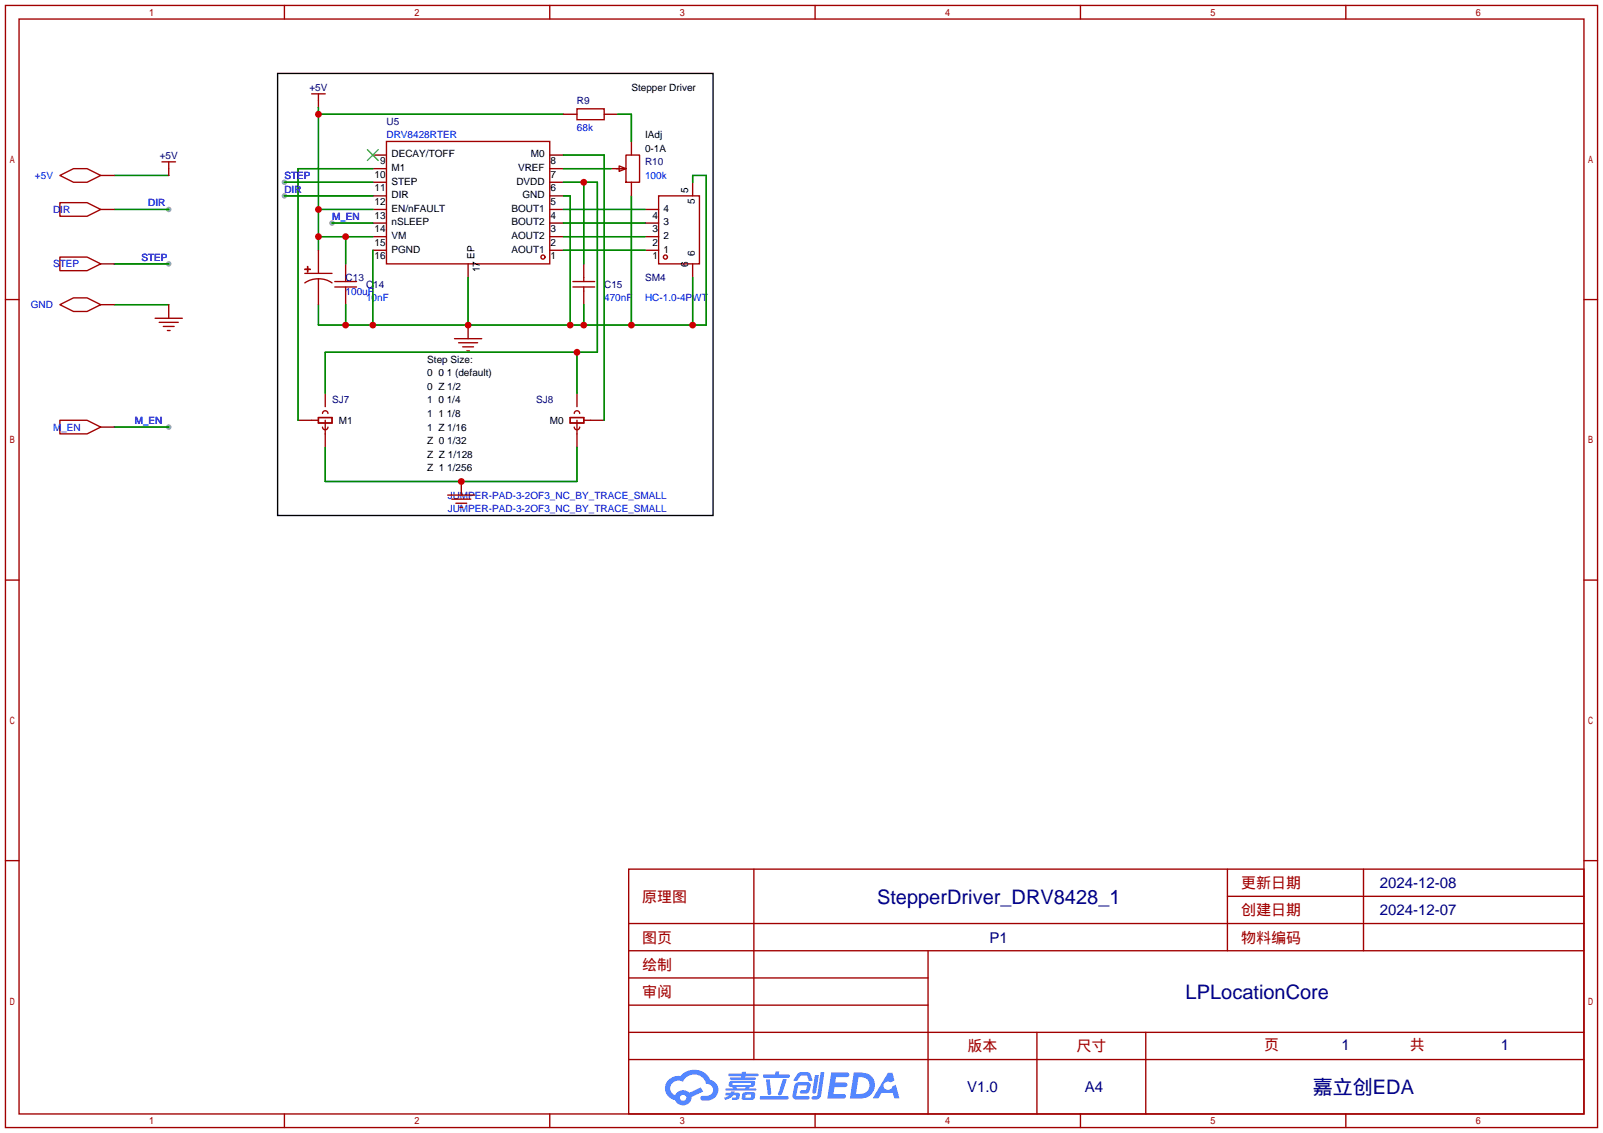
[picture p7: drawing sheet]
<svg xmlns="http://www.w3.org/2000/svg" width="299mm" height="212mm" viewBox="0 0 299 212" stroke-linecap="round" stroke-linejoin="round" font-family="sans-serif">
<g fill="#999">
<circle cx="62" cy="41.7" r=".51"/>
<circle cx="53.1" cy="34" r=".51"/>
<circle cx="53.1" cy="36.6" r=".51"/>
<circle cx="31.5" cy="39.1" r=".51"/>
<circle cx="31.5" cy="49.3" r=".51"/>
<circle cx="31.5" cy="79.8" r=".51"/>
</g>
<g fill="none" stroke="#a10000" stroke-width=".25">
<path d="M1 1h297.2v209.6h-297.2zM3.6 3.6h292.1v204.4h-292.1zM53.1 1v2.6M102.6 1v2.6M152.1 1v2.6M201.7 1v2.6M251.2 1v2.6M1 55.9h2.6M295.7 55.9h2.5M1 108.3h2.6M295.7 108.3h2.5M1 160.7h2.6"/>
<path d="M117.3 162.3h178.4v45.7h-178.4zM117.3 177.5h178.4M117.3 172.5h178.4M140.7 162.3v35.6M173.2 177.5v30.5M229.1 162.3v15.2M229.1 167.4h66.6M254.5 162.3v15.2M295.7 160.7h2.5M117.3 182.6h55.9M117.3 197.9h178.4M117.3 192.8h178.4"/>
<path d="M117.3 187.7h55.9M193.5 192.8v15.2M213.9 192.8v15.2M53.1 208v2.6M102.6 208v2.6M152.1 208v2.6M201.7 208v2.6M251.2 208v2.6"/>
</g>
<g fill="#5487ff">
<path d="M155.2 200.3h2.1a.97 .97 0 0 1 1.2 .4 .53 .53 0 0 1-.6 .4h-1.8l-.2 1.1h1.9a.43 .43 0 0 1 .4 .4 .43 .43 0 0 1-.5 .4h-1.9l-.2 1.3h1.7a.45 .45 0 0 1 .5 .2 .45 .45 0 0 1-.1 .6h-3.3z"/>
<path d="M165.7 200.3h.9l.4 1.5-.8 .3a.82 .82 0 0 0-1.1 .1 .82 .82 0 0 0 .1 1.2 .82 .82 0 0 0 1.1-.1l.3-.4 .6-.3 .7 2.5h-1l-.2-1h-2.1l-.6 1h-1.1z"/>
<path d="M152.1 200.8h.7l-.5 3.1a.36 .36 0 0 1-.3 .3 .36 .36 0 0 1-.4-.3z"/>
<path d="M153.2 200.2h.7l-.6 4.3a1.13 1.13 0 0 1-1.8 .6l.2-.4h.7l.2-.2z"/>
<path d="M148.9 200.6l.6-.4h1a.77 .77 0 0 1 .9 .5l.3 1-.2 .2h-.5l-.4-1-.9-.1a1.3 1.3 0 0 0-.9 1l-.5 .1-.2-.2z"/>
<path d="M148.4 202.4l.6-.3h1.7a.66 .66 0 0 1 .6 .9l-.1 .4a.81 .81 0 0 1-.9 .8h-.7a.32 .32 0 0 1-.3-.3 .32 .32 0 0 1 .4-.3h.7l.2-.9-1.6 .1-.4 1.8 2.2 .1a.32 .32 0 0 1 .3 .4 .32 .32 0 0 1-.4 .2h-2.2l-.5-.3-.1-.5z"/>
<path d="M141.9 204.7h5a.33 .33 0 0 1 .3 .3 .33 .33 0 0 1-.3 .3h-4.9l-.2-.1z"/>
<path d="M146.1 201.5h.8l-1 2.9a.36 .36 0 0 1-.4 .2 .36 .36 0 0 1-.3-.3z"/>
<path d="M143 201.6h.7l.3 2.5a.34 .34 0 0 1-.3 .4 .34 .34 0 0 1-.4-.3z"/>
<path d="M142.5 200.7h2.1l.1-.5 .2-.1h.6l-.1 .6h1.7a.32 .32 0 0 1 .4 .3 .32 .32 0 0 1-.4 .3h-4.5l-.2-.2z"/>
<path d="M135.5 204.1h.9l.1-.3h.6v.3h.8a.82 .82 0 0 1-.5 1.3h-.8v-.4l.8-.2v-.2l-.5-.1-.5 .5-1.1 .4-.1-.4 .9-.5h-.7z"/>
<path d="M136 200.5h2.4l.1-.3h.7v.3h2.2l.2 .3-.2 .2h-2.3v.2h1.8l.2 .3-.2 .1h-4.5l-.2-.1 .1-.3h2l.1-.2h-2.3l-.1-.2z"/>
<path d="M159.4 200.3l-.8 4.9h1.7a2.47 2.47 0 0 0 2.9-1.7 2.47 2.47 0 0 0-1.5-3.1zM160.3 201.1a1.61 1.61 0 0 1 2 1.5 1.61 1.61 0 0 1-1.8 1.7h-.7z"/>
<path d="M136.2 202a.55 .55 0 0 0-.2 .8 .55 .55 0 0 0 .7 .2l.1 .3h-1.3v.3l5.4 .1 .3-.2-.2-.2h-1.2l.2-.3a.7 .7 0 0 0 .8-.3 .7 .7 0 0 0 0-.8l-4.2-.1zM136.8 202.3l3.3-.1 .1 .1-.2 .3h-3.2l-.1-.2zM137.5 203h1.7l-.2 .3h-1.4z"/>
<path d="M138.6 204.2a1.05 1.05 0 0 0 0 1.2 2.91 2.91 0 0 0 2.2-.2 .98 .98 0 0 0 0-1.2h-1.6zM139.2 204.5l.9-.1 .1 .1v.3l-.2 .2-.8-.1z"/>
<path d="M124.9 201.6a2.23 2.23 0 0 0-.7 2.3 2.23 2.23 0 0 0 1.8 1.6 1.58 1.58 0 0 0 1.8 .9 1.58 1.58 0 0 0 1.3-1.5l2.2-1.1-.5-.7-2.1 1a1.65 1.65 0 0 0-2.7 .4 1.45 1.45 0 0 1-.8-1.9 1.45 1.45 0 0 1 2-.7l.3 .1a2.3 2.3 0 0 1 2.3-1.3 2.3 2.3 0 0 1 2 1.7 1.12 1.12 0 0 1 1.3 1 1.12 1.12 0 0 1-1.1 1.2h-.7a.45 .45 0 0 0-.6 .4 .45 .45 0 0 0 .5 .5 2.21 2.21 0 0 0 2.2-.5 2.21 2.21 0 0 0 .5-2.3 2.13 2.13 0 0 0-1.3-1.1 3.3 3.3 0 0 0-5.6-.7l-1.1 .1zM127 205a.57 .57 0 0 1 1.1 0 .57 .57 0 0 1-1.1 0z"/>
</g>
<g fill="none" stroke="#a10000" stroke-width=".25">
<path d="M58.2 17.5h2.5M59.4 17.5v1.3M11.2 37.8h5.1l2.5 1.3-2.5 1.3h-5.1zM11.2 32.8l2.5-1.3h2.6l2.5 1.3-2.5 1.2h-2.6zM30.2 30.2h2.6M31.5 30.2v1.3M72.1 26.4h30.5v22.9h-30.5zM107.7 20.3h5.1v2.1h-5.1zM115.1 31.5h1.2M115.6 31l1.2 .5-1.2 .5zM116.8 29h2.6v5h-2.6zM122.9 36.6h7.7v12.7h-7.7z"/>
<path d="M11.2 48h5.1l2.5 1.3-2.5 1.2h-5.1zM11.2 56.9l2.5-1.3h2.6l2.5 1.3-2.5 1.3h-2.6zM29 59.4h5M56.9 50.3h1zM56.9 52.8a4.6 4.6 0 0 1 5.1 0M56.9 51.1h5.1M57.4 49.8v1zM62.5 53.6h4M62.5 52.6h4M64.5 51.8v.8M64.5 53.6v.8M106.9 53.6h4.1"/>
<path d="M106.9 52.6h4.1M109 51.8v.8M109 53.6v.8M11.2 78.5h5.1l2.5 1.3-2.5 1.2h-5.1zM29.7 60.2h3.6M30.5 61h2M31.2 61.7h.5M58.2 78.5h1.2M59.4 78h2.6v1h-2.6zM60.2 79.8a.51 .51 0 0 0 .5 .5 .51 .51 0 0 0 .5-.5M60.2 77.2a.51 .51 0 0 1 .5-.5 .51 .51 0 0 1 .5 .5M60.7 78.5v2.5"/>
<path d="M84.8 63.2h5.1M85.6 64h3.6M86.4 64.8h2M87.1 65.5h.5M106.4 78h2.6v1h-2.6zM107.2 79.8a.51 .51 0 0 0 .5 .5 .51 .51 0 0 0 .5-.5M107.2 77.2a.51 .51 0 0 1 .5-.5 .51 .51 0 0 1 .5 .5M107.7 78.5v2.5M109 78.5h1.2M83.6 92.5h5M84.3 93.2h3.6M85.1 94h2"/>
<path d="M85.9 94.7h.5"/>
<circle cx="101.3" cy="48" r=".38"/>
<circle cx="124.2" cy="48" r=".38"/>
</g>
<g fill="none" stroke="#870000" stroke-width=".25">
<path d="M59.4 18.8v1.3M18.8 39.1h2.5M18.8 32.8h2.5M31.5 31.5v1.3M69.6 39.1h2.5M69.6 36.6h2.5M69.6 34h2.5M69.6 31.5h2.5M69.6 29h2.5M102.6 39.1h2.6M102.6 36.6h2.6M102.6 34h2.6"/>
<path d="M102.6 31.5h2.6M102.6 29h2.6M105.2 21.3h2.5M112.8 21.3h2.5M114 31.5h2.6M117.9 26.4v2.6M117.9 34v2.6M120.4 39.1h2.5M129.3 34v2.6M18.8 49.3h2.5M18.8 56.9h2.5M31.5 56.9v2.5"/>
<path d="M59.4 46.7v4.4M59.4 52.1v4.8M64.5 49.3v2.5M64.5 54.4v2.5M69.6 46.7h2.5M69.6 44.2h2.5M69.6 41.7h2.5M87.4 49.3v2.5M102.6 46.7h2.6M102.6 44.2h2.6M102.6 41.7h2.6M109 49.3v2.5"/>
<path d="M109 54.4v2.5M120.4 46.7h2.5M120.4 44.2h2.5M120.4 41.7h2.5M129.3 49.3v2.5M18.8 79.8h2.5M55.6 78.5h2.6M60.7 73.4v2.5M87.4 60.7v2.5M107.7 73.4v2.5M110.2 78.5h2.6M60.7 81v2.6"/>
<path d="M86.1 89.9v2.6M107.7 81v2.6"/>
</g>
<path d="M68.6 27.9l2 2.1M70.6 27.9l-2 2.1" fill="none" stroke="#3c3" stroke-width=".25"/>
<g fill="none" stroke="#008700" stroke-width=".25">
<path d="M21.3 32.8h10.2M21.3 39.1h10.2M53.1 36.6h16.5M53.1 34h16.5M59.4 20.1v26.6M59.4 39.1h10.2M59.4 21.3h45.8M69.6 31.5h-14v47M105.2 36.6h1.2v24.1M105.2 34h6.3v31.8h-50.8v7.6M105.2 39.1h15.2M105.2 29h7.6v49.5"/>
<path d="M105.2 31.5h8.8M109 34v15.3M115.3 21.3h2.6v5.1M117.9 36.6v24.1M129.3 34v-1.2h2.5v27.9h-72.4v-3.8M21.3 49.3h10.2M21.3 56.9h10.2M59.4 44.2h10.2M62 41.7h7.6M64.5 44.2v5.1M64.5 56.9v3.8M69.6 46.7v14"/>
<path d="M87.4 51.8v8.9M105.2 44.2h15.2M105.2 41.7h15.2M105.2 46.7h15.2M109 56.9v3.8M129.3 51.8v8.9M21.3 79.8h10.2M107.7 65.8v7.6M60.7 83.6v6.3h47v-6.3"/>
</g>
<path d="M51.8 13.7h81.3v82.6h-81.3z" fill="none" stroke="#000" stroke-width=".25"/>
<g fill="#c00">
<circle cx="129.3" cy="60.7" r=".63"/>
<circle cx="117.9" cy="60.7" r=".63"/>
<circle cx="109" cy="60.7" r=".63"/>
<circle cx="106.4" cy="60.7" r=".63"/>
<circle cx="87.4" cy="60.7" r=".63"/>
<circle cx="69.6" cy="60.7" r=".63"/>
<circle cx="64.5" cy="60.7" r=".63"/>
<circle cx="86.1" cy="89.9" r=".63"/>
<circle cx="109" cy="34" r=".63"/>
<circle cx="107.7" cy="65.8" r=".63"/>
<circle cx="64.5" cy="44.2" r=".63"/>
<circle cx="59.4" cy="44.2" r=".63"/>
<circle cx="59.4" cy="39.1" r=".63"/>
<circle cx="59.4" cy="21.3" r=".63"/>
</g>
<g font-size="3.7" fill="#000080">
<text x="163.7" y="168.7">StepperDriver_DRV8428_1</text>
<text x="221.3" y="186.5">LPLocationCore</text>
<text x="245.1" y="204.3">嘉立创EDA</text>
</g>
<g font-size="2.8" fill="#a00000">
<text x="231.6" y="165.9">更新日期</text>
<text x="119.9" y="168.4">原理图</text>
<text x="231.6" y="170.9">创建日期</text>
<text x="119.9" y="176">图页</text>
<text x="231.6" y="176">物料编码</text>
<text x="119.9" y="181.1">绘制</text>
<text x="119.9" y="186.2">审阅</text>
<text x="180.6" y="196.3">版本</text>
<text x="200.9" y="196.3">尺寸</text>
<text x="236" y="196.1">页</text>
<text x="263.1" y="196.1">共</text>
</g>
<g font-size="2.8" fill="#000080">
<text x="257.6" y="165.9">2024-12-08</text>
<text x="257.6" y="170.9">2024-12-07</text>
<text x="184.7" y="176">P1</text>
<text x="250.4" y="196.1">1</text>
<text x="280.1" y="196.1">1</text>
<text x="180.5" y="204">V1.0</text>
<text x="202.5" y="204">A4</text>
</g>
<g font-size="1.9" fill="#000080">
<text x="57.7" y="16.9">+5V</text>
<text x="72.1" y="23.3">U5</text>
<text x="107.7" y="19.5">R9</text>
<text x="29.8" y="29.6">+5V</text>
<text x="120.4" y="30.9">R10</text>
<text x="64.5" y="52.5">C13</text>
<text x="68.3" y="53.8">C14</text>
<text x="112.8" y="53.8">C15</text>
<text x="120.4" y="52.5">SM4</text>
<text x="62" y="75.3">SJ7</text>
<text x="100.1" y="75.3">SJ8</text>
</g>
<g font-size="1.9">
<text x="117.9" y="16.9">Stepper Driver</text>
<text x="73.1" y="29.4">DECAY/TOFF</text>
<text x="99.1" y="29.4">M0</text>
<text x="120.4" y="25.8">IAdj</text>
<text x="120.4" y="28.4">0-1A</text>
<text x="69.9" y="33.2">10</text>
<text x="69.9" y="35.7">11</text>
<text x="71" y="30.7">9</text>
<text x="73.1" y="31.9">M1</text>
<text x="73.1" y="34.5">STEP</text>
<text x="96.4" y="34.5">DVDD</text>
<text x="96.7" y="31.9">VREF</text>
<text x="102.7" y="35.7">6</text>
<text x="102.7" y="33.2">7</text>
<text x="102.7" y="30.7">8</text>
<text x="128.4" y="36" transform="rotate(-90 128.4 36)">5</text>
<text x="69.9" y="38.3">12</text>
<text x="69.9" y="40.8">13</text>
<text x="73.1" y="37">DIR</text>
<text x="73.1" y="39.6">EN/nFAULT</text>
<text x="95.5" y="39.6">BOUT1</text>
<text x="97.5" y="37">GND</text>
<text x="102.7" y="40.8">4</text>
<text x="102.7" y="38.3">5</text>
<text x="121.8" y="40.8">4</text>
<text x="123.9" y="39.6">4</text>
<text x="129.7" y="38.1" transform="rotate(-90 129.7 38.1)">5</text>
<text x="69.9" y="43.4">14</text>
<text x="69.9" y="45.9">15</text>
<text x="73.1" y="42.1">nSLEEP</text>
<text x="73.1" y="44.6">VM</text>
<text x="73.1" y="47.2">PGND</text>
<text x="95.5" y="47.2">AOUT1</text>
<text x="95.5" y="44.6">AOUT2</text>
<text x="95.5" y="42.1">BOUT2</text>
<text x="102.7" y="45.9">2</text>
<text x="102.7" y="43.4">3</text>
<text x="121.8" y="45.9">2</text>
<text x="121.8" y="43.4">3</text>
<text x="123.9" y="47.2">1</text>
<text x="123.9" y="44.6">2</text>
<text x="123.9" y="42.1">3</text>
<text x="129.7" y="47.9" transform="rotate(-90 129.7 47.9)">6</text>
<text x="69.9" y="48.4">16</text>
<text x="88.6" y="48.3" transform="rotate(-90 88.6 48.3)">EP</text>
<text x="89.6" y="50.9" transform="rotate(-90 89.6 50.9)">17</text>
<text x="102.7" y="48.4">1</text>
<text x="121.8" y="48.4">1</text>
<text x="128.4" y="50" transform="rotate(-90 128.4 50)">6</text>
<text x="79.8" y="67.7">Step Size:</text>
<text x="79.8" y="70.3">0 0 1 (default)</text>
<text x="79.8" y="72.8">0 Z 1/2</text>
<text x="79.8" y="75.3">1 0 1/4</text>
<text x="79.8" y="77.9">1 1 1/8</text>
<text x="63.2" y="79.2">M1</text>
<text x="79.8" y="80.4">1 Z 1/16</text>
<text x="79.8" y="83">Z 0 1/32</text>
<text x="102.6" y="79.2">M0</text>
<text x="79.8" y="85.5">Z Z 1/128</text>
<text x="79.8" y="88">Z 1 1/256</text>
</g>
<g font-size="1.9" fill="#00f">
<text x="72.1" y="25.8">DRV8428RTER</text>
<text x="107.7" y="24.5">68k</text>
<text x="6.5" y="33.4">+5V</text>
<text x="53.1" y="33.4">STEP</text>
<text x="53.1" y="36">DIR</text>
<text x="120.4" y="33.4">100k</text>
<text x="9.9" y="39.8">DIR</text>
<text x="27.7" y="38.5">DIR</text>
<text x="62" y="41.1">M_EN</text>
<text x="9.9" y="49.9">STEP</text>
<text x="26.4" y="48.7">STEP</text>
<text x="5.8" y="57.6">GND</text>
<text x="64.5" y="55">100uF</text>
<text x="68.3" y="56.3">10nF</text>
<text x="112.8" y="56.3">470nF</text>
<text x="120.4" y="56.3">HC-1.0-4PWT</text>
<text x="9.9" y="80.4">M_EN</text>
<text x="25.1" y="79.2">M_EN</text>
<text x="83.6" y="93.1">JUMPER-PAD-3-2OF3_NC_BY_TRACE_SMALL</text>
<text x="83.6" y="95.7">JUMPER-PAD-3-2OF3_NC_BY_TRACE_SMALL</text>
</g>
</svg>
